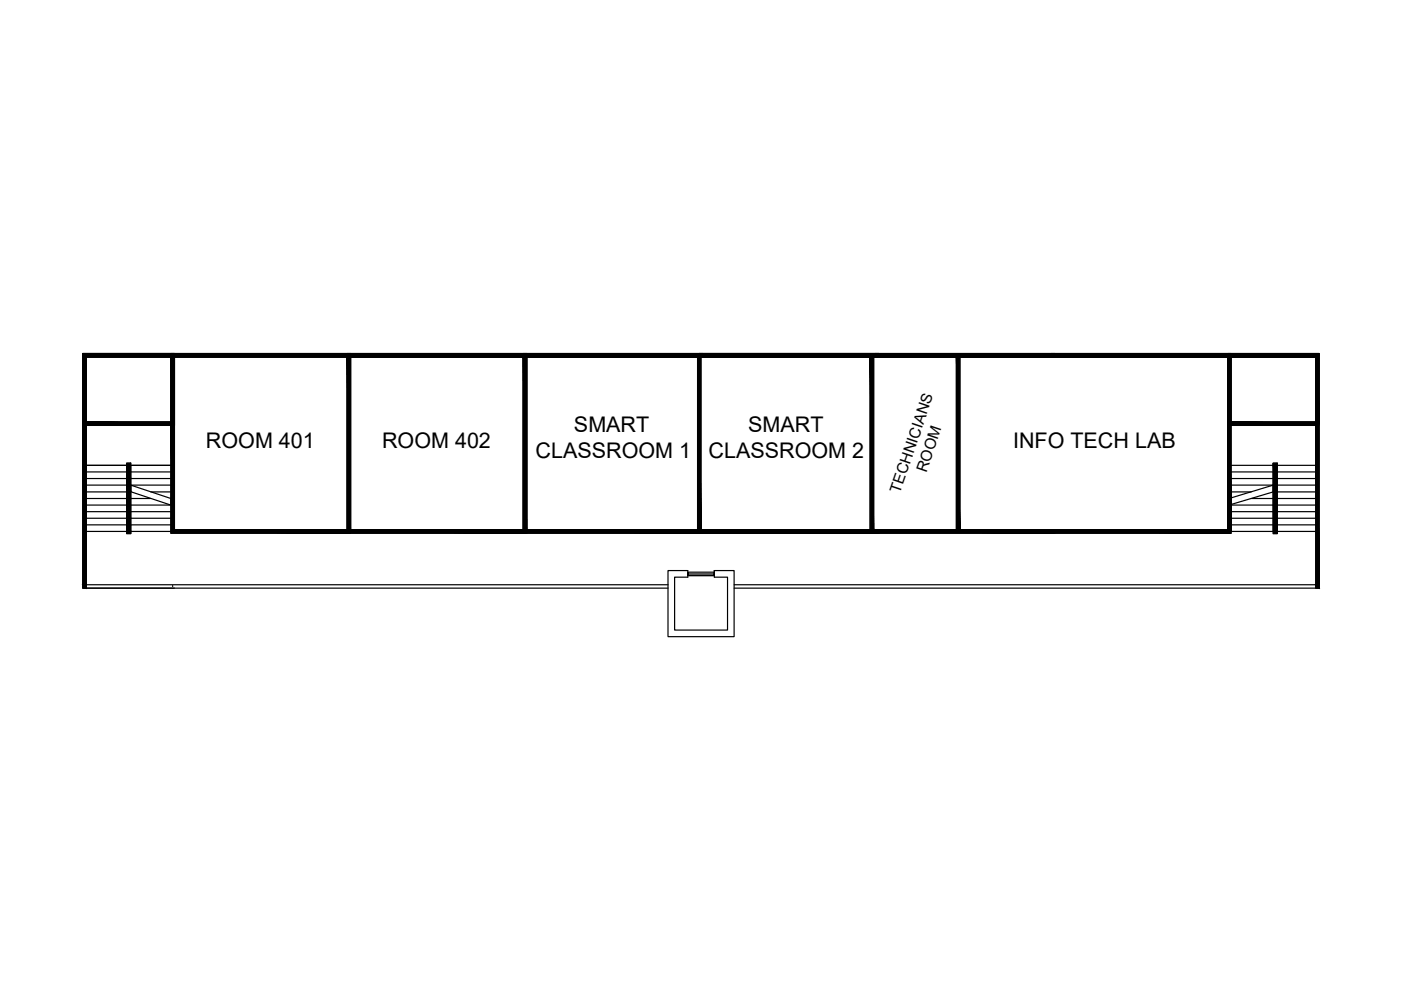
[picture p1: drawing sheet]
<svg xmlns="http://www.w3.org/2000/svg" width="297mm" height="210mm" viewBox="0 0 297 210" stroke-linecap="round" stroke-linejoin="round" font-family="sans-serif">
<!-- layer: hatches -->
<g fill="none" stroke="#000" stroke-width=".25">
<path d="M17.9 75.3h261.4v48.7M17.9 75.3h261.4v14.5M17.9 75.3v48.7M18.3 75.7h17.9v13.7h-17.9zM36.2 75.7v37.4h38.1M36.2 75h224.8M36.6 75.3h-18.7v14.5M36.6 75.7v37M37 75.7h36.6v36.6h-36.6zM37 75.7v36.6M73.6 75.7v36.6M74.3 75.7h36.6v36.6h-36.6z"/>
<path d="M74.3 75.7v36.6M110.9 75.7v36.6M111.7 75.7v36.6M147.9 75.7h.7v36.6h-.7zM148.3 75.7h-36.6v36.6h148.6v-36.6h-36.6M149 75.7h36.6M184.5 75.7h.7v36.6h-.7zM186.3 75.7h36.7M202.8 75.7h.7v36.6h-.7zM260.3 75h19.4v15.2M260.3 75.7v14.5M261 75.7v37.4h-38"/>
<path d="M261 75.7h18v13.7h-18zM17.6 90.2v-15.2h19.4h-19.4v49.7h19.4M18.3 89.8h17.9M18.3 98.7h8.6v14h-8.6M18.3 90.2h17.9M26.9 98.2h.8v14.9h-.8zM27.7 98.7h8.5h-8.5v14h8.9M260.7 89.8v-14.1v37h-37.4M261 89.8h18M261 98.7h8.9v14h-9.2M261 90.2h18M269.9 98.2h.9v14.9h-.9z"/>
<path d="M279 98.7h-8.2v14h8.2M18.3 111.3h8.6M18.3 109.9h8.6M18.3 108.5h8.6M18.3 107.1h8.6M18.3 105.7h8.6M18.3 104.3h8.6M18.3 102.9h8.6M18.3 101.5h8.6M18.3 100.1h8.6M27.7 104.3h.1M27.7 102.9l8.5 2.8v1.4l-8.5-2.8z"/>
<path d="M27.7 111.3h8.5M27.7 109.9h8.5M27.7 108.5h8.5M27.7 107.1h8.5M27.7 105.7h4.2M27.7 102.9h8.5M27.7 101.5h8.5M27.7 100.1h8.5M32 104.3h4.2M36.6 112.7h37.3v-37v37h37.4v-37v37h37.3M73.6 113.1h150.1M73.9 112.7v.4"/>
<path d="M111.3 112.7v.4M148.6 112.7h37.4v-.4v.4h37.3M148.6 112.7v.4M186 112.7v.4M223.3 112.7v.4M260.7 105.7v1.4M261 111.3h8.9M261 109.9h8.9M261 108.5h8.9M261 107.1h8.9M261 104.3h4.3M261 102.9h8.9"/>
<path d="M261 101.5h8.9M261 100.1h8.9M265.3 105.7h4.6M269.9 102.9v1.4l-8.9 2.7M269.9 102.9l-8.9 2.7M270.8 111.3h8.2M270.8 109.9h8.2M270.8 108.5h8.2M270.8 107.1h8.2M270.8 105.7h8.2M270.8 104.3h8.2M270.8 102.9h8.2"/>
<path d="M270.8 101.5h8.2M270.8 100.1h8.2M17.6 124h.7v.7M36.6 124.4h.1M141.6 124h-123.3v-48.3h260.7v48.3h-123.4M141.6 124.7h-124v-49.7h262.1v49.7h-124.1M141.6 121h4.2v1.4h-2.8v11.2h11.2v-11.2h-2.7v-1.4h4.1v14h-14zM145.8 121.3h5.7v.7h-5.7v-.3h5.7v.3h-5.7zM279 124h.7v.7h-.7z"/>
</g>
<g fill="#000" stroke="#000" stroke-width=".21">
<path d="M17.6 75.3l.3 14.9v-14.9zM17.6 75.3l.3 14.9h-.3z"/>
<path d="M17.9 75.7l.4 14.1v-14.1zM17.9 75.7l.4 14.1h-.4z"/>
<path d="M36.2 75.7l.4 13.7v-13.7zM36.2 75.7l.4 13.7h-.4z"/>
<path d="M36.6 75.7l.4 36.6v-36.6zM36.6 75.7l.4 36.6h-.4z"/>
<path d="M73.6 75.7l.3 36.6v-36.6zM73.6 75.7l.3 36.6h-.3z"/>
<path d="M73.9 75.7l.4 36.6v-36.6zM73.9 75.7l.4 36.6h-.4z"/>
<path d="M110.9 75.7l.4 36.6v-36.6zM110.9 75.7l.4 36.6h-.4z"/>
<path d="M111.3 75.7l.4 36.6v-36.6zM111.3 75.7l.4 36.6h-.4z"/>
<path d="M147.9 75.7l.4 36.6v-36.6zM147.9 75.7l.4 36.6h-.4z"/>
<path d="M148.3 75.7l.3 36.6v-36.6zM148.3 75.7l.3 36.6h-.3z"/>
<path d="M184.5 75.7l.4 36.6v-36.6zM184.5 75.7l.4 36.6h-.4z"/>
<path d="M184.9 75.7l.3 36.6v-36.6zM184.9 75.7l.3 36.6h-.3z"/>
<path d="M202.8 75.7l.7 36.6v-36.6zM202.8 75.7l.7 36.6h-.7z"/>
<path d="M260.3 75.7l.4 14.5v-14.5zM260.3 75.7l.4 14.5h-.4z"/>
<path d="M260.3 75.7l.4 36.6v-36.6zM260.3 75.7l.4 36.6h-.4z"/>
<path d="M260.7 75.7l.3 37v-37zM260.7 75.7l.3 37h-.3z"/>
<path d="M17.9 75.3l261.4 .4v-.4zM17.9 75.3l261.4 .4h-261.4z"/>
<path d="M279 75.7l.3 13.7v-13.7zM279 75.7l.3 13.7h-.3z"/>
<path d="M17.6 75l262.1 .3v-.3zM17.6 75l262.1 .3h-262.1z"/>
<path d="M279.3 75.3l.4 14.5v-14.5zM279.3 75.3l.4 14.5h-.4z"/>
<path d="M17.6 90.2l.3 33.8v-33.8zM17.6 90.2l.3 33.8h-.3z"/>
<path d="M17.9 89.8l.4 8.9v-8.9zM17.9 89.8l.4 8.9h-.4z"/>
<path d="M17.9 98.7l.4 25.3v-25.3zM17.9 98.7l.4 25.3h-.4z"/>
<path d="M26.9 98.2l.8 14.9v-14.9zM26.9 98.2l.8 14.9h-.8z"/>
<path d="M18.3 89.4l17.9 .4v-.4zM18.3 89.4l17.9 .4h-17.9z"/>
<path d="M18.3 89.8l17.9 .4v-.4zM18.3 89.8l17.9 .4h-17.9z"/>
<path d="M36.2 89.4l.4 23.3v-23.3zM36.2 89.4l.4 23.3h-.4z"/>
<path d="M260.3 90.2l.4 22.1v-22.1zM260.3 90.2l.4 22.1h-.4z"/>
<path d="M269.9 98.2l.9 14.9v-14.9zM269.9 98.2l.9 14.9h-.9z"/>
<path d="M261 89.4l18 .4v-.4zM261 89.4l18 .4h-18z"/>
<path d="M261 89.8l18 .4v-.4zM261 89.8l18 .4h-18z"/>
<path d="M279 89.4l.3 34.6v-34.6zM279 89.4l.3 34.6h-.3z"/>
<path d="M279.3 89.8l.4 34.2v-34.2zM279.3 89.8l.4 34.2h-.4z"/>
<path d="M36.6 112.3l37.3 .4v-.4zM36.6 112.3l37.3 .4h-37.3z"/>
<path d="M36.2 112.7l37.7 .4v-.4zM36.2 112.7l37.7 .4h-37.7z"/>
<path d="M73.9 112.3l37.4 .4v-.4zM73.9 112.3l37.4 .4h-37.4z"/>
<path d="M73.9 112.7l37.4 .4v-.4zM73.9 112.7l37.4 .4h-37.4z"/>
<path d="M111.3 112.7l37.3 .4v-.4zM111.3 112.7l37.3 .4h-37.3z"/>
<path d="M111.3 112.3l74.7 .4v-.4zM111.3 112.3l74.7 .4h-74.7z"/>
<path d="M148.6 112.7l37.4 .4v-.4zM148.6 112.7l37.4 .4h-37.4z"/>
<path d="M186 112.7l37.3 .4v-.4zM186 112.7l37.3 .4h-37.3z"/>
<path d="M223.3 112.3l37.4 .4v-.4zM223.3 112.3l37.4 .4h-37.4z"/>
<path d="M186 112.3l74.7 .4v-.4zM186 112.3l74.7 .4h-74.7z"/>
<path d="M223.3 112.7l37.7 .4v-.4zM223.3 112.7l37.7 .4h-37.7z"/>
<path d="M17.6 124l.7 .7v-.7zM17.6 124l.7 .7h-.7z"/>
<path d="M279 124l.7 .7v-.7zM279 124l.7 .7h-.7z"/>
</g>
<!-- layer: 0 -->
<path d="M74.3 75.7h36.6v36.6h-36.6zM111.7 75.7v36.6h36.6v-36.6h-36.6h36.6v36.6h-36.6zM148.3 75.7v36.6h36.6v-36.6h-36.6h36.6v36.6h-36.6zM184.9 75.7v36.6h36.5h-36.5v-36.6h36.5z" fill="none" stroke="#000" stroke-width=".25"/>
<g font-size="4.6">
<text x="43.7" y="94.9">ROOM 401</text>
<text x="81" y="94.9">ROOM 402</text>
<text x="121.7" y="91.6">SMART</text>
<text x="158.7" y="91.6">SMART</text>
<text x="214.8" y="94.9">INFO TECH LAB</text>
<text x="113.6" y="97.1">CLASSROOM 1</text>
<text x="150.2" y="97.1">CLASSROOM 2</text>
</g>
<g font-size="3.3">
<text x="196.4" y="100.4" transform="rotate(-71 196.4 100.4)">ROOM</text>
<text x="190.8" y="104.7" transform="rotate(-71 190.8 104.7)">TECHNICIANS</text>
</g>
</svg>
